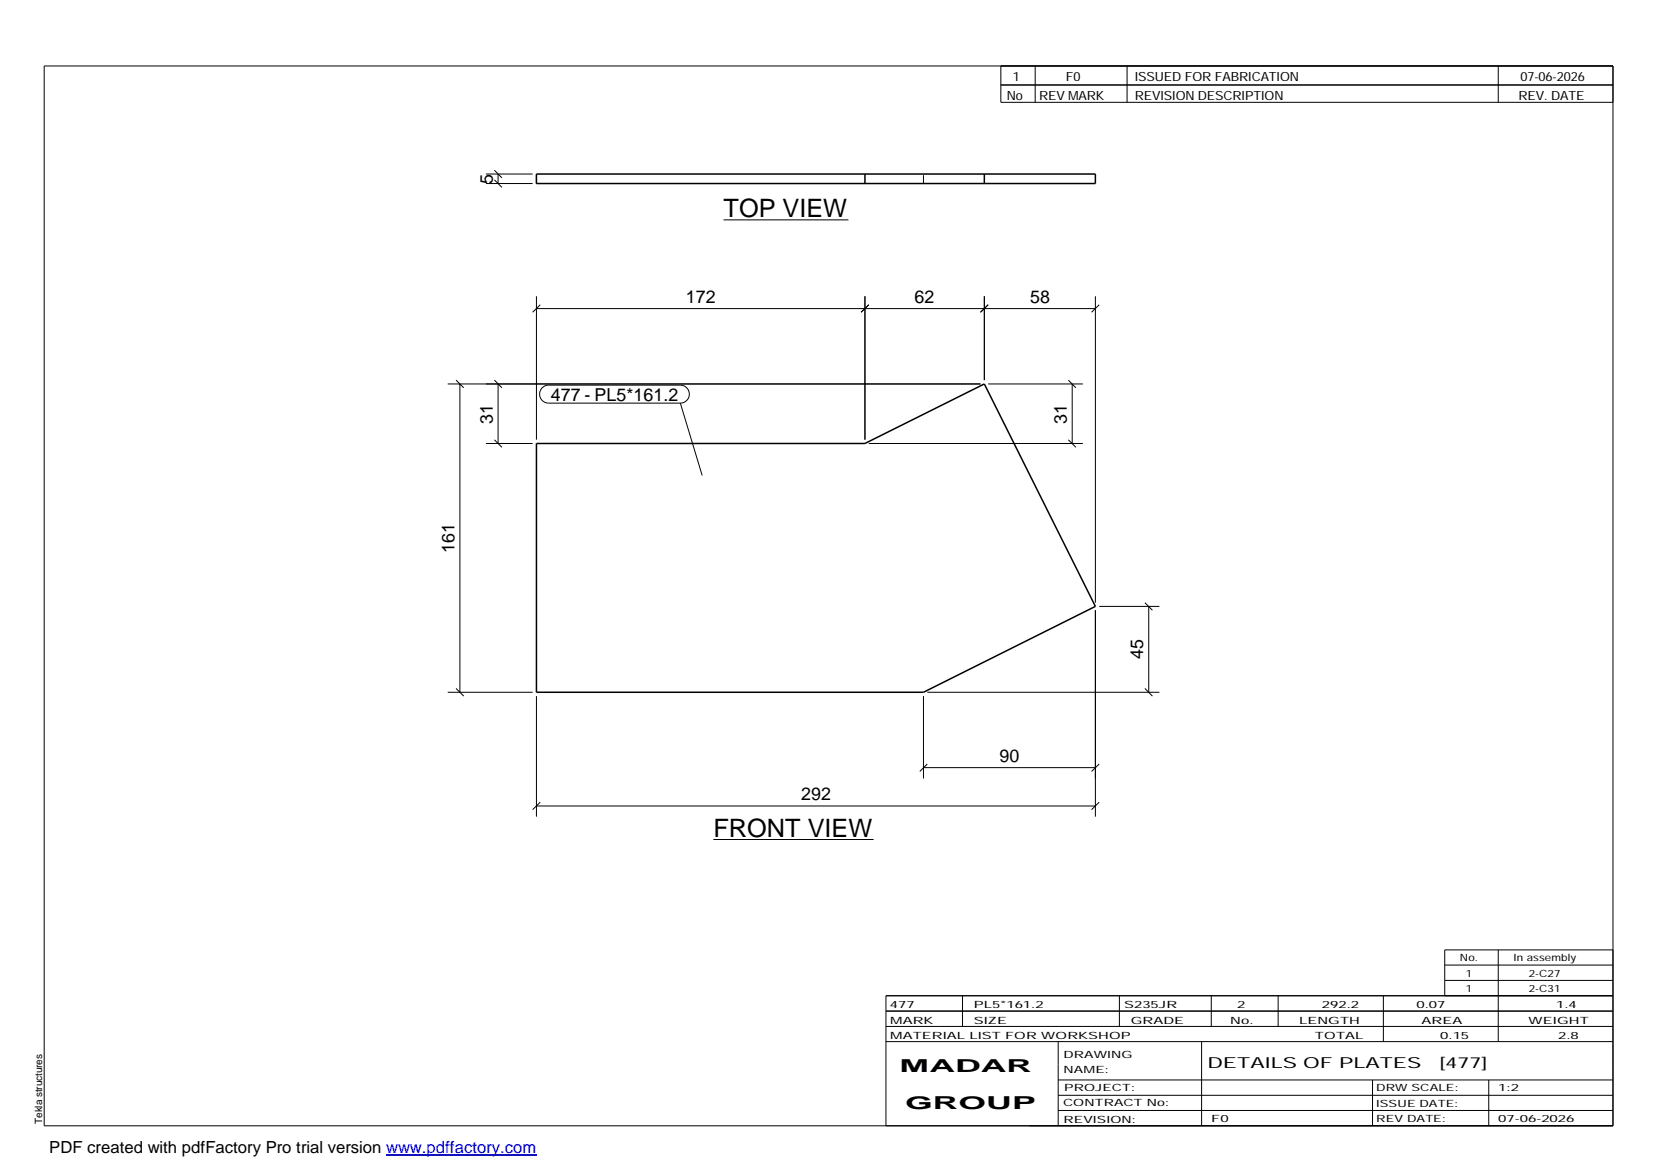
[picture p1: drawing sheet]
<svg xmlns="http://www.w3.org/2000/svg" width="420mm" height="297mm" viewBox="0 0 420 297" stroke-linecap="round" stroke-linejoin="round" font-family="sans-serif">
<path d="M136.2 44.2h141.9v2.4h-141.9zM219.6 44.2v2.4M249.9 44.2v2.4M136.2 112.6h83.4l30.3-15.1 28.2 56.5-43.7 21.8h-98.2z" fill="none" stroke="#000" stroke-width=".38"/>
<path d="M136.2 46.6v-2.4M234.4 46.6v-2.4" fill="none" stroke="#000" stroke-width=".25" stroke-dasharray="2.1 2.1" stroke-linecap="butt"/>
<g fill="none" stroke="#000" stroke-width=".25">
<path d="M11.2 16.7h398.3v269.1h-398.3zM254.1 16.7v9.3h155.4M262.8 16.7v9.3M286.1 16.7v9.3M380.4 16.7v9.3M254.1 21.6h155.4M123.4 46.6h11.8M123.4 44.2h11.8M125.5 45.7l1.9 1.9M125.5 43.2l1.9 2M126.4 44.2v2.4M183.7 55.8h31.7"/>
<path d="M136.2 75.2v36.4M136.2 78.3h141.9M137.2 77.4l-2 1.9M219.6 75.2v36.4M220.6 77.4l-2 1.9M249.9 75.2v21.3M250.9 77.4l-2 1.9M278.1 75.2v77.8M279.1 77.4l-2 1.9M113.7 97.5h135.2M115.8 96.5l1.9 2M116.8 97.5v78.3"/>
<path d="M125.5 96.5l1.9 2M126.4 97.5v15.1M137.6 98.5l.8-.6 .9-.1h33.4a2.29 2.29 0 0 1 2.3 2.3 2.29 2.29 0 0 1-2.3 2.2h-33.4a2.3 2.3 0 0 1-2.1-1.4 2.3 2.3 0 0 1 .4-2.4zM250.9 97.5h24M271.2 96.5l1.9 2M272.2 97.5v15.1M123.4 112.6h11.8M125.5 111.7l1.9 1.9M172.7 102.3l5.6 18.4M220.6 112.6h54.3M271.2 111.7l1.9 1.9M278.1 154.9v52.4"/>
<path d="M279.1 154h15.2M290.7 153l1.9 1.9M291.6 154v21.8M113.7 175.8h21.5M115.8 174.8l1.9 1.9M136.2 176.7v30.6M234.4 176.7v20.9M235.4 175.8h58.9M290.7 174.8l1.9 1.9M234.4 194.9h43.7M235.4 194l-1.9 1.9M279.1 194l-2 1.9"/>
<path d="M136.2 204.6h141.9M137.2 203.7l-2 1.9M181.1 213.1h40.7M279.1 203.7l-2 1.9M224.9 256.7h184.6M244.3 252.8v7.8M284.2 252.8v7.8M307.5 252.8v7.8M324.5 252.8v7.8M351.2 252.8v11.6M366.8 245h42.7M366.8 248.9h42.7"/>
<path d="M380.4 241.2v23.2M409.5 241.2h-42.7v11.6M409.5 252.8h-184.6v33M224.9 264.4h184.6M224.9 260.6h184.6M268.6 264.4v21.4M268.6 274.2h140.9M268.6 278.1h140.9M305.1 264.4v21.4M348.4 274.2v11.6M378 274.2v11.6M268.6 281.9h140.9"/>
</g>
<path d="M98 293.3h38.2" fill="none" stroke="#00f" stroke-width=".3"/>
<g font-size="6.4">
<text x="183.7" y="55.1">TOP VIEW</text>
<text x="181.1" y="212.4">FRONT VIEW</text>
</g>
<g font-size="4.5">
<text x="125.1" y="46.6" transform="rotate(-90 125.1 46.6)">5</text>
<text x="174.1" y="76.9">172</text>
<text x="232.2" y="76.9">62</text>
<text x="261.5" y="76.9">58</text>
<text x="139.8" y="101.8">477 - PL5*161.2</text>
<text x="125.1" y="107.6" transform="rotate(-90 125.1 107.6)">31</text>
<text x="270.8" y="107.6" transform="rotate(-90 270.8 107.6)">31</text>
<text x="115.4" y="140.4" transform="rotate(-90 115.4 140.4)">161</text>
<text x="290.2" y="167.4" transform="rotate(-90 290.2 167.4)">45</text>
<text x="253.7" y="193.5">90</text>
<text x="203.4" y="203.2">292</text>
<text x="228.4" y="272.3">MADAR</text>
<text x="229.8" y="281.6">GROUP</text>
</g>
<text font-size="4.2" x="12.5" y="292.7">PDF created with pdfFactory Pro trial version www.pdffactory.com</text>
<g font-size="3.9">
<text x="306.5" y="271.3">DETAILS OF PLATES</text>
<text x="365.4" y="271.3">[477]</text>
</g>
<g font-size="3.2">
<text x="257.1" y="20.5">1</text>
<text x="270.6" y="20.5">F0</text>
<text x="288.1" y="20.5">ISSUED FOR FABRICATION</text>
<text x="386" y="20.5">07-06-2026</text>
<text x="255.6" y="25.5">No</text>
<text x="263.8" y="25.5">REV MARK</text>
<text x="288.1" y="25.5">REVISION DESCRIPTION</text>
<text x="385.5" y="25.5">REV. DATE</text>
</g>
<g font-size="2.5">
<text x="370.6" y="244.1">No.</text>
<text x="384.3" y="244.1">In assembly</text>
<text x="372.1" y="247.9">1</text>
<text x="372.1" y="251.8">1</text>
<text x="388.1" y="247.9">2-C27</text>
<text x="388.1" y="251.8">2-C31</text>
<text x="225.9" y="255.9">477</text>
<text x="247.3" y="255.9">PL5*161.2</text>
<text x="285.4" y="255.9">S235JR</text>
<text x="314.1" y="255.9">2</text>
<text x="335.6" y="255.9">292.2</text>
<text x="359.6" y="255.9">0.07</text>
<text x="395.1" y="255.9">1.4</text>
<text x="226" y="263.7">MATERIAL LIST FOR WORKSHOP</text>
<text x="226" y="259.9">MARK</text>
<text x="247.2" y="259.9">SIZE</text>
<text x="287.1" y="259.9">GRADE</text>
<text x="312.3" y="259.9">No.</text>
<text x="329.8" y="259.9">LENGTH</text>
<text x="333.8" y="263.7">TOTAL</text>
<text x="360.9" y="259.9">AREA</text>
<text x="365.6" y="263.7">0.15</text>
<text x="388.1" y="259.9">WEIGHT</text>
<text x="395.6" y="263.7">2.8</text>
<text x="270" y="268.5">DRAWING</text>
<text x="270" y="272.5">NAME:</text>
<text x="269.9" y="280.9">CONTRACT No:</text>
<text x="270.2" y="277">PROJECT:</text>
<text x="349.4" y="277.1">DRW SCALE:</text>
<text x="349.4" y="281">ISSUE DATE:</text>
<text x="380.4" y="277.1">1:2</text>
<text x="10.7" y="285.4" transform="rotate(-90 10.7 285.4)">Tekla structures</text>
<text x="270" y="285">REVISION:</text>
<text x="307.5" y="284.8">F0</text>
<text x="349.4" y="284.8">REV DATE:</text>
<text x="380.4" y="284.8">07-06-2026</text>
</g>
</svg>
